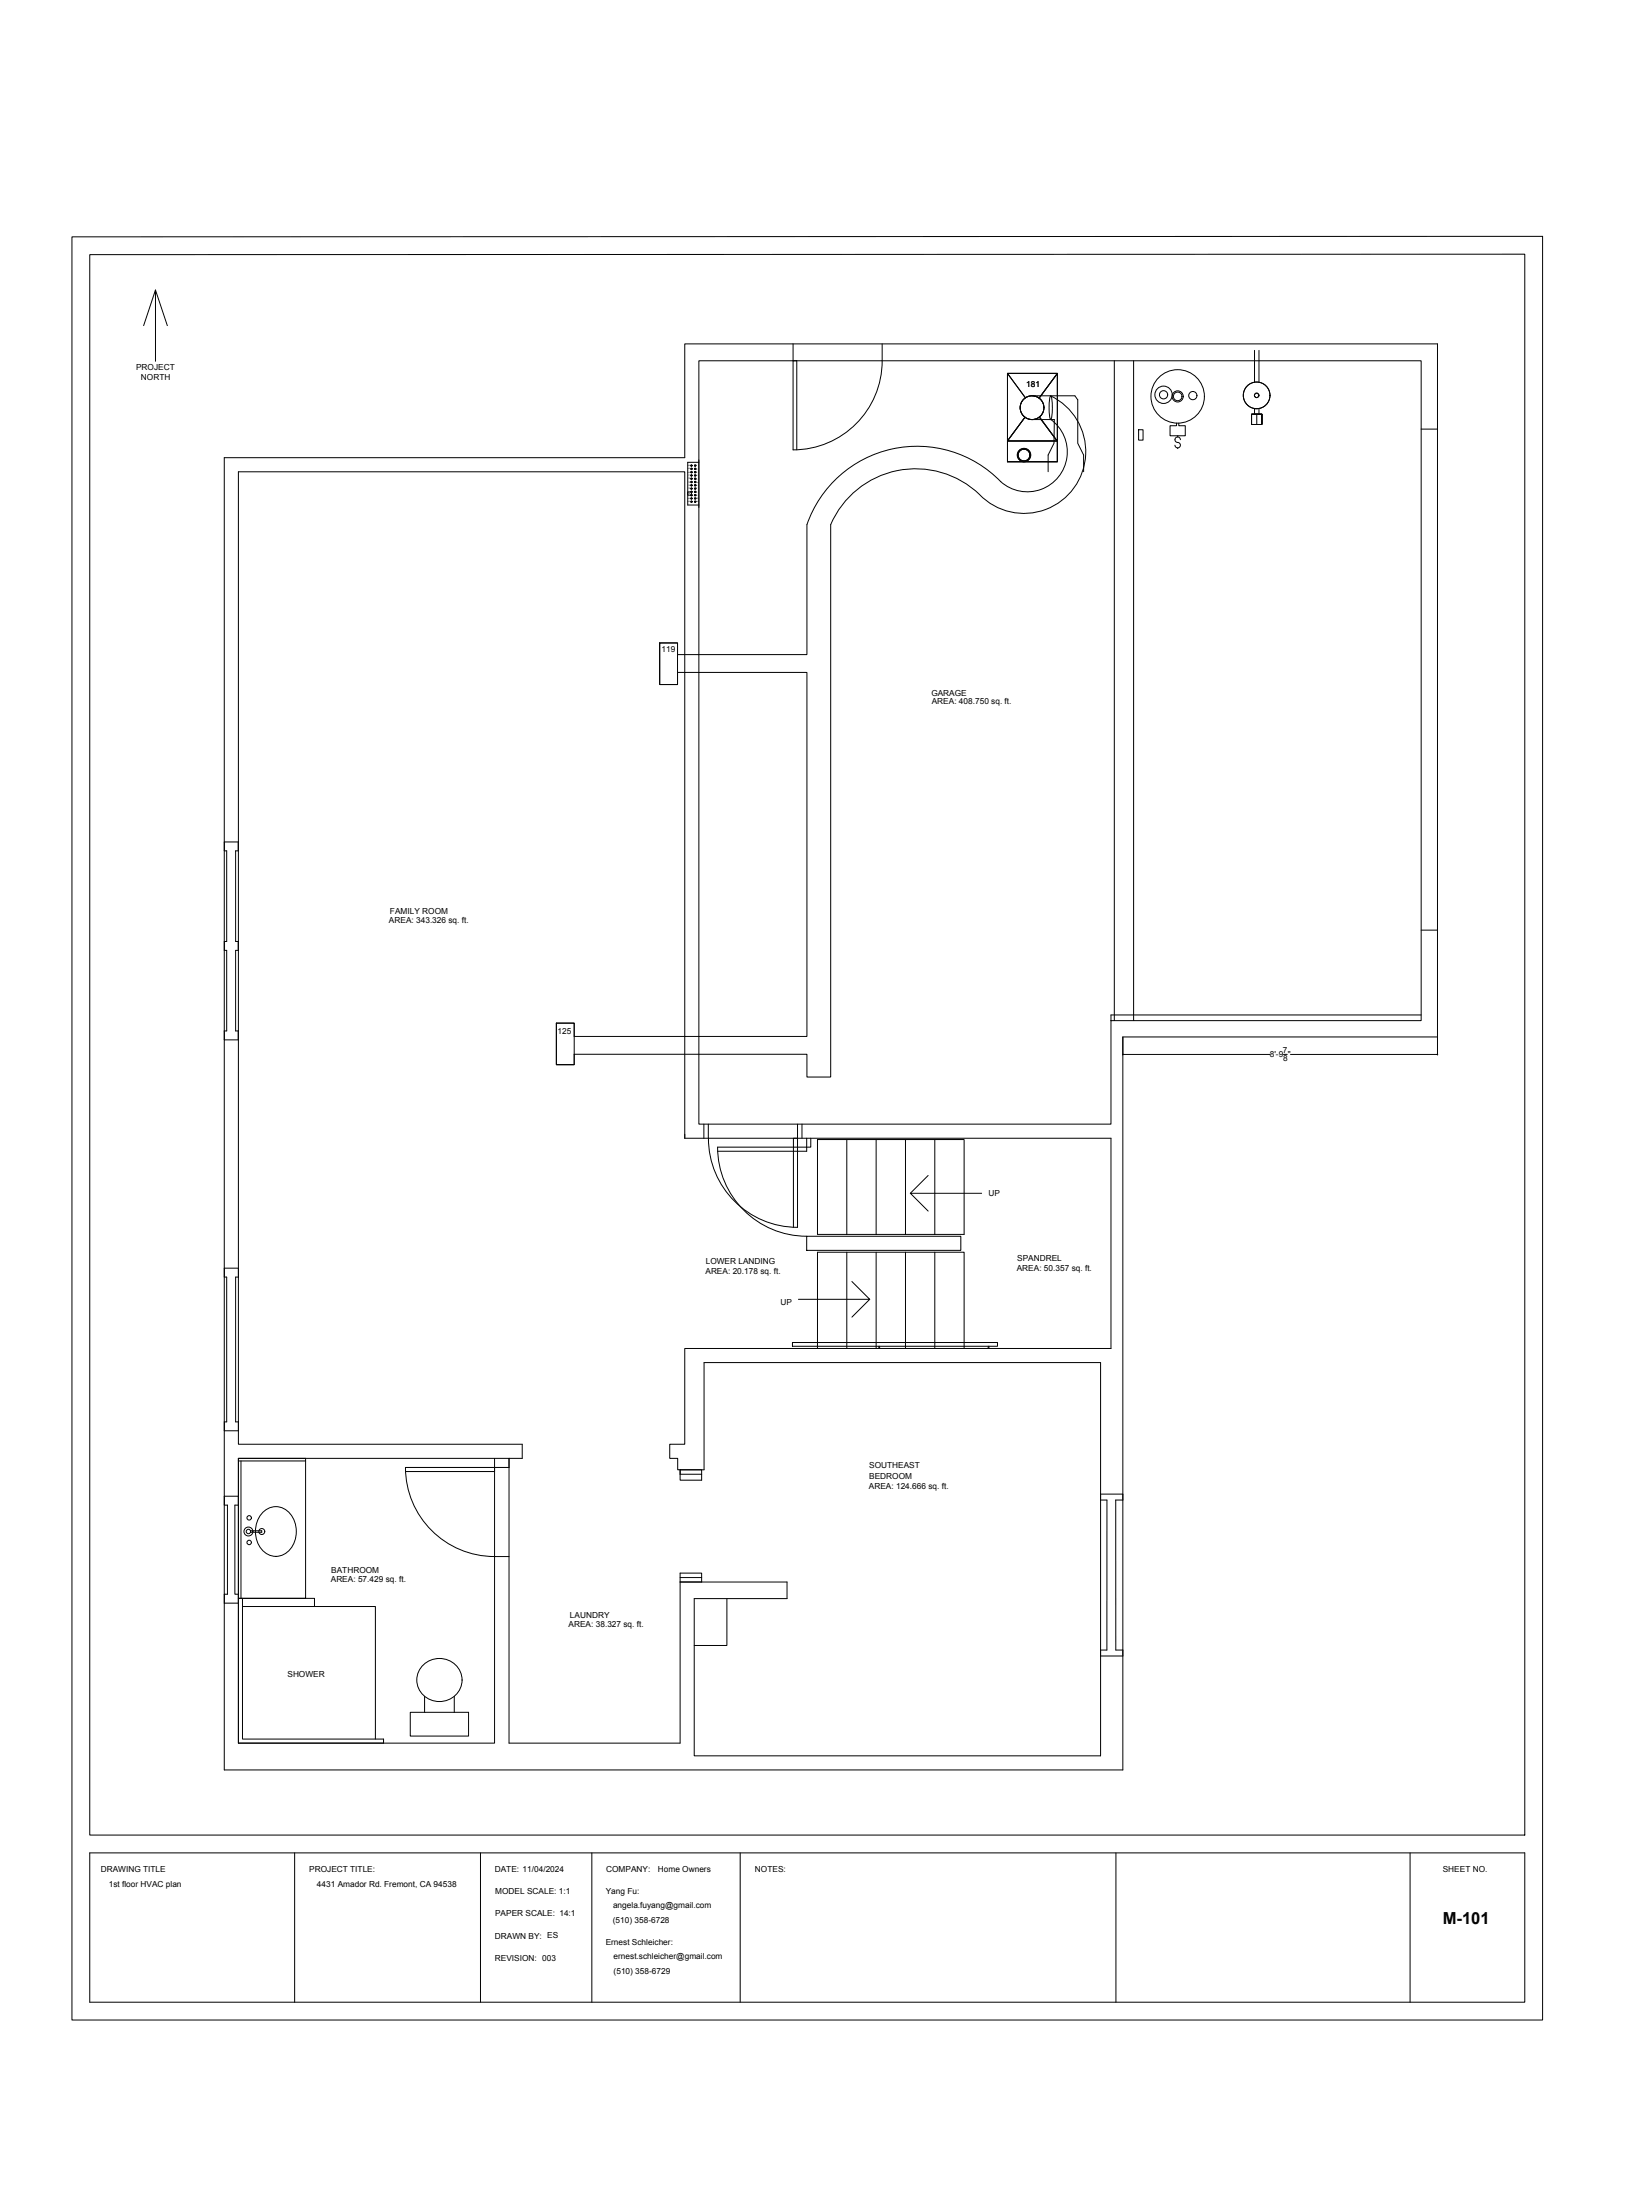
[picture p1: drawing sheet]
<svg xmlns="http://www.w3.org/2000/svg" width="914mm" height="1219mm" viewBox="0 0 914 1219" stroke-linecap="round" stroke-linejoin="round" font-family="sans-serif">
<!-- layer: A101-Floorplan-1st-floor -->
<g fill="none" stroke="#000" stroke-width=".55">
<path d="M440 191v58a49 49 0 0 0 49-49v-9M440 200h2v49M618 200v366M628 200v366M695 194v18M698 194v18M558 207v49h28v-49M558 207h28l-10 14M558 207l10 13M568 231l-10 13h28M576 231l10 14M631 238h2v6h-2z"/>
<path d="M652 235v1h-4v6h9v-6h-4v-1M694 229h5v6h-5h5v-6h-5v6zM695 226v3M696 229v6M698 226v3M788 238h9M124 254h255v-63h418v384h-175v406h-498zM383 258h1M383 260h1M383 258h.1M383 259v1M385 258h1"/>
<path d="M385 260h1M385 258h.1M385 259v1M387 256h-6v24h6M387 255v26M653 242h.1M653 248v1M654 244a1.6 1.6 0 0 0-2-2 1.6 1.6 0 0 0-1 2 1.6 1.6 0 0 0 2 1 1.6 1.6 0 0 1 1 3 1.6 1.6 0 0 1-3-1M381 273h2v1h-2zM383 262h1M383 263h1M383 265h1"/>
<path d="M383 267h1M383 269h1M383 271h1M383 273h1M383 274h1M383 276h1M383 278h1M383 261v1M383 263v1M383 265v1M383 267v1M383 269h.1"/>
<path d="M383 270v1M383 272v1M383 274v1M383 276v1M383 278h.1M385 262h1M385 263h1M385 265h1M385 267h1M385 269h1M385 271h1M385 273h1"/>
<path d="M385 274h1M385 276h1M385 278h1M385 261v1M385 263v1M385 265v1M385 267v1M385 269h.1M385 270v1M385 272v1M385 274v1M385 276v1"/>
<path d="M385 278h.1M366 356h9v23h-9zM124 472h2v50h-2M124 467h8M132 467v5M132 472h-1v50h1M788 515h9M124 527h2v44h-2M132 522v5M132 527h-1v44h1M124 576h8M132 571v5"/>
<path d="M308 567h10v23h-10zM788 562h-172v61h-229v-423h401v366h-172M379 631v-370h-247v539h157v8h-157v158h142v-158M379 631h237v116h-237v53h-8v8h5v7h14v-60h220v218h-225v-87h51v-9h-59M379 629v2M390 623v8M393 623a52 52 0 0 0 14 43 49 49 0 0 0 35 14v-57M398 638h49v-2h-49a49 49 0 0 0 49 49M442 631h-2v49M444 623v8M447 631v5h2v-5M453 632h81v52h-81z"/>
<path d="M469 632v52M486 632v52M502 632v52M518 632v52M514 651l-10 10M544 661h-40l10 10M447 685h85v8h-85zM469 694v53M486 694v53M502 694v53M518 694v53M124 703h8v5h-1v80h1v5h-8"/>
<path d="M124 708h2v80h-2M472 710l10 10h-40M482 720l-10 10M439 744h114v2h-114zM453 747v-53h81v53M487 746v1M548 746v1M134 810v76M169 810h-37v-2h37v78h-35M225 813h57M225 813a49 49 0 0 0 49 50h8M274 813v2h-49"/>
<path d="M282 808v158h95v-94h12v5M377 815h12v5h-12zM377 815v2h12M124 829h8M124 834h2v49h-2M132 834h-2v49h2v5h-8M145 839a11 11 0 0 1 11-3 11 11 0 0 1 8 8 14 14 0 0 1-11 19 14 14 0 0 1-10-20zM610 831h3v83h-3M610 828h12M622 831h-4v83h4M139 848h6v1h-6M377 874h12"/>
<path d="M132 886h2v78h79v2h-81zM132 886h2M134 890h74v74M134 886h40v4M403 886v26h-18M610 918h12M235 923a12 12 0 0 1 18 1 12 12 0 0 1-4 18 12 12 0 0 1-15-4 12 12 0 0 1 1-15zM227 949h33v13h-33zM235 940v9M252 940v9"/>
<circle cx="645" cy="219" r="5"/>
<circle cx="645" cy="219" r="2.3"/>
<circle cx="653" cy="220" r="15"/>
<circle cx="653" cy="220" r="3"/>
<circle cx="653" cy="220" r="2.4"/>
<circle cx="661" cy="219" r="2.3"/>
<circle cx="696" cy="219" r="7"/>
<circle cx="696" cy="219" r="1.2"/>
<circle cx="572" cy="226" r="7"/>
<circle cx="383" cy="258" r=".4"/>
<circle cx="383" cy="260" r=".4"/>
<circle cx="385" cy="260" r=".4"/>
<circle cx="385" cy="258" r=".4"/>
<circle cx="567" cy="252" r="3"/>
<circle cx="383" cy="265" r=".4"/>
<circle cx="383" cy="262" r=".4"/>
<circle cx="383" cy="263" r=".4"/>
<circle cx="383" cy="267" r=".4"/>
<circle cx="383" cy="271" r=".4"/>
<circle cx="383" cy="278" r=".4"/>
<circle cx="383" cy="274" r=".4"/>
<circle cx="383" cy="269" r=".4"/>
<circle cx="383" cy="276" r=".4"/>
<circle cx="383" cy="273" r=".4"/>
<circle cx="385" cy="269" r=".4"/>
<circle cx="385" cy="262" r=".4"/>
<circle cx="385" cy="278" r=".4"/>
<circle cx="385" cy="271" r=".4"/>
<circle cx="385" cy="273" r=".4"/>
<circle cx="385" cy="267" r=".4"/>
<circle cx="385" cy="276" r=".4"/>
<circle cx="385" cy="263" r=".4"/>
<circle cx="385" cy="265" r=".4"/>
<circle cx="385" cy="274" r=".4"/>
<circle cx="138" cy="849" r="2.5"/>
<circle cx="138" cy="849" r="1.2"/>
<circle cx="138" cy="841" r="1.2"/>
<circle cx="138" cy="855" r="1.2"/>
<circle cx="145" cy="849" r="1.6"/>
</g>
<!-- layer: M101-HVAC-1st-floor -->
<g fill="none" stroke="#000" stroke-width=".55">
<path d="M558 207h28v49M558 207h28l-10 14 10-14v49h-28M558 207l10 13M558 207v49M572 219h24l1 3v24l4 6v9M582 219a4 4 0 0 1 1 5v4a4 4 0 0 1-1 4 29 29 0 0 1 0-13zM582 219a34 34 0 0 1 12 52 34 34 0 0 1-53 1 51 51 0 0 0-81 19v306h-13v-13h-129v6h-10v-23h10v7h129v-201h-72v6h-9v-23h9v7h72v-72a65 65 0 0 1 109-23 22 22 0 0 0 31-4 22 22 0 0 0-5-32M568 231l-10 13h28h-28zM572 233h12v13l-3 6v9M576 231l10 14-10-14M586 244v12h-28"/>
<circle cx="572" cy="226" r="7"/>
<circle cx="567" cy="252" r="3"/>
<circle cx="567" cy="252" r="4"/>
</g>
<!-- layer: A101-Text -->
<path d="M622 575v10M797 575v10M622 584h82M711 584h2M715 584h82" fill="none" stroke="#000" stroke-width=".55"/>
<!-- layer: 00-page-edge -->
<path d="M40 131h815v988h-815zM50 141h795v876h-795zM86 161v39M80 180l6-19 7 19" fill="none" stroke="#000" stroke-width=".55"/>
<!-- layer: Title Block -->
<path d="M50 1027h795v83h-795zM163 1027v83M266 1027v83M328 1027v83M410 1027v83M618 1027v83M781 1027v83" fill="none" stroke="#000" stroke-width=".55"/>
<!-- layer: 0 -->
<path d="M50 1037h.1M50 1040h.1" fill="none" stroke="#4c4c4c" stroke-width=".55"/>
<text font-size="9.2" x="800" y="1066">M-101</text>
<g font-size="4.6">
<text x="75" y="205">PROJECT</text>
<text x="78" y="211">NORTH</text>
<text x="569" y="215">181</text>
<text x="367" y="361">119</text>
<text x="516" y="386">GARAGE</text>
<text x="516" y="390">AREA: 408.750 sq. ft.</text>
<text x="216" y="507">FAMILY ROOM</text>
<text x="216" y="512">AREA: 343.326 sq. ft.</text>
<text x="309" y="573">125</text>
<text x="704" y="586">8'-9 &quot;</text>
<text x="711" y="584">7</text>
<text x="711" y="588">8</text>
<text x="548" y="663">UP</text>
<text x="391" y="700">LOWER LANDING</text>
<text x="564" y="699">SPANDREL</text>
<text x="391" y="706">AREA: 20.178 sq. ft.</text>
<text x="563" y="704">AREA: 50.357 sq. ft.</text>
<text x="432" y="723">UP</text>
<text x="482" y="814">SOUTHEAST</text>
<text x="482" y="820">BEDROOM</text>
<text x="481" y="825">AREA: 124.666 sq. ft.</text>
<text x="184" y="872">BATHROOM</text>
<text x="183" y="877">AREA: 57.429 sq. ft.</text>
<text x="316" y="897">LAUNDRY</text>
<text x="315" y="902">AREA: 38.327 sq. ft.</text>
<text x="159" y="929">SHOWER</text>
<text x="56" y="1037">DRAWING TITLE</text>
<text x="171" y="1037">PROJECT TITLE:</text>
<text x="274" y="1037">DATE: 11/04/2024</text>
<text x="336" y="1037">COMPANY:</text>
<text x="365" y="1037">Home Owners</text>
<text x="418" y="1037">NOTES:</text>
<text x="800" y="1037">SHEET NO.</text>
<text x="60" y="1046">1st floor HVAC plan</text>
<text x="176" y="1046">4431 Amador Rd. Fremont, CA 94538</text>
<text x="274" y="1050">MODEL SCALE: 1:1</text>
<text x="336" y="1050">Yang Fu:</text>
<text x="274" y="1062">PAPER SCALE: 14:1</text>
<text x="340" y="1057">angela.fuyang@gmail.com</text>
<text x="340" y="1066">(510) 358-6728</text>
<text x="274" y="1074">DRAWN BY: ES</text>
<text x="336" y="1078">Ernest Schleicher:</text>
<text x="340" y="1086">ernest.schleicher@gmail.com</text>
<text x="274" y="1087">REVISION: 003</text>
<text x="340" y="1094">(510) 358-6729</text>
</g>
<g font-size="1.1">
<text x="381" y="258">nc</text>
<text x="381" y="260">nc</text>
<text x="381" y="262">nc</text>
<text x="381" y="264">11</text>
<text x="386" y="258">1</text>
<text x="386" y="262">3</text>
<text x="386" y="260">2</text>
<text x="386" y="264">4</text>
<text x="381" y="268">13</text>
<text x="381" y="269">14</text>
<text x="381" y="266">12</text>
<text x="386" y="266">5</text>
<text x="386" y="269">6</text>
<text x="386" y="267">nc</text>
<text x="381" y="271">15</text>
<text x="381" y="274">16</text>
<text x="386" y="271">7</text>
<text x="386" y="275">9</text>
<text x="386" y="273">8</text>
<text x="381" y="278">nc</text>
<text x="381" y="277">nc</text>
<text x="386" y="277">10</text>
<text x="386" y="278">nc</text>
</g>
</svg>
